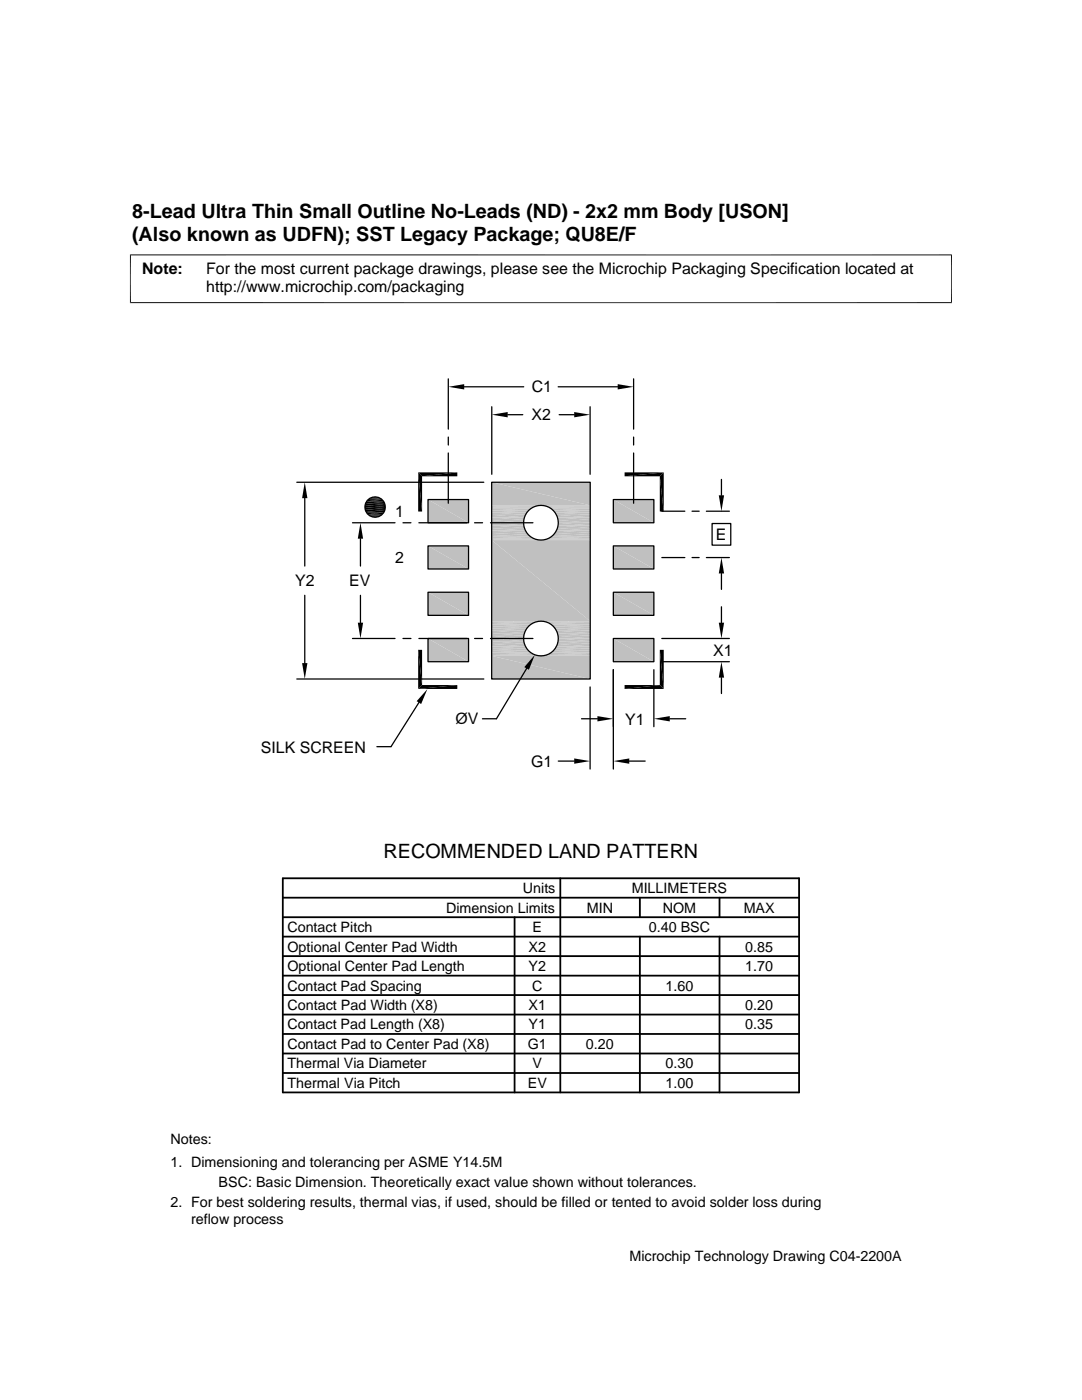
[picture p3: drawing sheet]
<svg xmlns="http://www.w3.org/2000/svg" width="216mm" height="279mm" viewBox="0 0 216 279" stroke-linecap="round" stroke-linejoin="round" font-family="sans-serif">
<g fill="#c0c0c0">
<path d="M122.4 99.7l8.1 4.6h-8.1z"/>
<path d="M122.4 99.7h8.1v4.6z"/>
<path d="M85.4 99.7l8.1 4.6h-8.1z"/>
<path d="M85.4 99.7h8.1v4.6z"/>
<path d="M122.4 108.9l8.1 4.7h-8.1z"/>
<path d="M122.4 108.9h8.1v4.7z"/>
<path d="M85.4 108.9l8.1 4.7h-8.1z"/>
<path d="M85.4 108.9h8.1v4.7z"/>
<path d="M122.4 118.2l8.1 4.6h-8.1z"/>
<path d="M122.4 118.2h8.1v4.6z"/>
<path d="M85.4 118.2l8.1 4.6h-8.1z"/>
<path d="M85.4 118.2h8.1v4.6z"/>
<path d="M122.4 127.4l8.1 4.7h-8.1z"/>
<path d="M122.4 127.4h8.1v4.7z"/>
<path d="M85.4 127.4l8.1 4.7h-8.1z"/>
<path d="M85.4 127.4h8.1v4.7z"/>
<path d="M98.1 96.2l19.7 4.7h-19.7z"/>
<path d="M98.1 96.2h19.7v4.7z"/>
</g>
<path d="M98.1 100.9h19.7M98.1 101h9.3M108.5 101h9.3" fill="none" stroke="#c0c0c0" stroke-width=".2"/>
<path d="M98.1 101.1h8.8M109 101.1h8.8" fill="none" stroke="#c0c0c0" stroke-width=".21"/>
<path d="M98.1 101.4h8.3M109.5 101.4h8.3" fill="none" stroke="#c0c0c0" stroke-width=".28"/>
<path d="M98.1 101.7h7.8M110 101.7h7.8" fill="none" stroke="#c0c0c0" stroke-width=".36"/>
<path d="M98.1 102.1h7.4M110.4 102.1h7.4" fill="none" stroke="#c0c0c0" stroke-width=".4"/>
<g fill="#c0c0c0">
<path d="M110.7 102.3l7.1 .4h-6.8z"/>
<path d="M110.7 102.3h7.1v.4z"/>
<path d="M98.1 102.3l6.8 .4h-6.8z"/>
<path d="M98.1 102.3h7l-.2 .4z"/>
<path d="M111 102.7l6.8 .6h-6.6z"/>
<path d="M111 102.7h6.8v.6z"/>
<path d="M98.1 102.7l6.5 .6h-6.5z"/>
<path d="M98.1 102.7h6.8l-.3 .6z"/>
<path d="M111.2 103.3l6.6 .5h-6.4z"/>
<path d="M111.2 103.3h6.6v.5z"/>
<path d="M98.1 103.3l6.4 .5h-6.4z"/>
<path d="M98.1 103.3h6.5l-.1 .5z"/>
<path d="M111.4 103.8l6.4 .5h-6.4z"/>
<path d="M111.4 103.8h6.4v.5z"/>
<path d="M98.1 103.8l6.4 .5h-6.4z"/>
<path d="M98.1 103.8h6.4v.5z"/>
<path d="M111.4 104.3l6.4 .6h-6.4z"/>
<path d="M111.4 104.3h6.4v.6z"/>
<path d="M98.1 104.3l6.4 .6h-6.4z"/>
<path d="M98.1 104.3h6.4v.6z"/>
<path d="M111.4 104.9l6.4 .5h-6.6z"/>
<path d="M111.4 104.9h6.4v.5z"/>
<path d="M98.1 104.9l6.5 .5h-6.5z"/>
<path d="M98.1 104.9h6.4l.1 .5z"/>
<path d="M111.2 105.4l6.6 .5h-6.8z"/>
<path d="M111.2 105.4h6.6v.5z"/>
<path d="M98.1 105.4l6.8 .5h-6.8z"/>
<path d="M98.1 105.4h6.5l.3 .5z"/>
<path d="M111 105.9l6.8 .5h-7.1z"/>
<path d="M111 105.9h6.8v.5z"/>
<path d="M98.1 105.9l7 .5h-7z"/>
<path d="M98.1 105.9h6.8l.2 .5z"/>
</g>
<path d="M98.1 106.6h7.4M110.4 106.6h7.4" fill="none" stroke="#c0c0c0" stroke-width=".4"/>
<path d="M98.1 106.9h7.8M110 106.9h7.8" fill="none" stroke="#c0c0c0" stroke-width=".36"/>
<path d="M98.1 107.3h8.3M109.5 107.3h8.3" fill="none" stroke="#c0c0c0" stroke-width=".3"/>
<path d="M98.1 107.5h8.8M98.1 107.7h9.3M98.1 107.8h19.7M108.5 107.7h9.3M109 107.5h8.8" fill="none" stroke="#c0c0c0" stroke-width=".2"/>
<g fill="#c0c0c0">
<path d="M98.1 107.8l19.7 16.2h-19.7z"/>
<path d="M98.1 107.8h19.7v16.2z"/>
</g>
<path d="M98.1 124h19.7M98.1 124.1h9.3M98.1 124.2h8.8M108.5 124.1h9.3M109 124.2h8.8" fill="none" stroke="#c0c0c0" stroke-width=".2"/>
<path d="M98.1 124.5h8.3M109.5 124.5h8.3" fill="none" stroke="#c0c0c0" stroke-width=".3"/>
<path d="M98.1 124.8h7.8M110 124.8h7.8" fill="none" stroke="#c0c0c0" stroke-width=".36"/>
<path d="M98.1 125.2h7.4M110.4 125.2h7.4" fill="none" stroke="#c0c0c0" stroke-width=".4"/>
<g fill="#c0c0c0">
<path d="M110.7 125.4l7.1 .5h-6.8z"/>
<path d="M110.7 125.4h7.1v.5z"/>
<path d="M98.1 125.4l6.8 .5h-6.8z"/>
<path d="M98.1 125.4h7l-.2 .5z"/>
<path d="M111 125.9l6.8 .5h-6.6z"/>
<path d="M111 125.9h6.8v.5z"/>
<path d="M98.1 125.9l6.5 .5h-6.5z"/>
<path d="M98.1 125.9h6.8l-.3 .5z"/>
<path d="M111.2 126.4l6.6 .5h-6.4z"/>
<path d="M111.2 126.4h6.6v.5z"/>
<path d="M98.1 126.4l6.4 .5h-6.4z"/>
<path d="M98.1 126.4h6.5l-.1 .5z"/>
<path d="M111.4 126.9l6.4 .5h-6.4z"/>
<path d="M111.4 126.9h6.4v.5z"/>
<path d="M98.1 126.9l6.4 .5h-6.4z"/>
<path d="M98.1 126.9h6.4v.5z"/>
<path d="M111.4 127.4l6.4 .6h-6.4z"/>
<path d="M111.4 127.4h6.4v.6z"/>
<path d="M98.1 127.4l6.4 .6h-6.4z"/>
<path d="M98.1 127.4h6.4v.6z"/>
<path d="M111.4 128l6.4 .5h-6.6z"/>
<path d="M111.4 128h6.4v.5z"/>
<path d="M98.1 128l6.5 .5h-6.5z"/>
<path d="M98.1 128h6.4l.1 .5z"/>
<path d="M111.2 128.5l6.6 .5h-6.8z"/>
<path d="M111.2 128.5h6.6v.5z"/>
<path d="M98.1 128.5l6.8 .5h-6.8z"/>
<path d="M98.1 128.5h6.5l.3 .5z"/>
<path d="M111 129l6.8 .5h-7.1z"/>
<path d="M111 129h6.8v.5z"/>
<path d="M98.1 129l7 .5h-7z"/>
<path d="M98.1 129h6.8l.2 .5z"/>
</g>
<path d="M98.1 129.7h7.4M110.4 129.7h7.4" fill="none" stroke="#c0c0c0" stroke-width=".4"/>
<path d="M98.1 130.1h7.8M110 130.1h7.8" fill="none" stroke="#c0c0c0" stroke-width=".36"/>
<path d="M98.1 130.4h8.3M109.5 130.4h8.3" fill="none" stroke="#c0c0c0" stroke-width=".28"/>
<path d="M98.1 130.6h8.8M109 130.6h8.8" fill="none" stroke="#c0c0c0" stroke-width=".21"/>
<path d="M98.1 130.8h9.3M98.1 130.9h19.7M108.5 130.8h9.3" fill="none" stroke="#c0c0c0" stroke-width=".2"/>
<g fill="#c0c0c0">
<path d="M98.1 130.9l19.7 4.6h-19.7z"/>
<path d="M98.1 130.9h19.7v4.6z"/>
</g>
<g fill="none" stroke="#000" stroke-width=".25">
<path d="M89.5 75.6v10M92.6 77.2h11.9M111.4 77.2h11.9M126.4 75.6v10M59.2 96.2h37.3M60.8 99.4v13.6M73.4 99.6h2.9M85.4 99.7h8.1v4.6h-8.1zM89.5 87.2v1.6M89.5 90.4v10M98.1 96.2h19.7v39.3h-19.7zM98.1 81.2v13.5"/>
<path d="M101.3 82.8h3M111.6 82.8h3M117.8 81.2v13.5M122.4 99.7h8.1v4.6h-8.1zM126.4 87.2v1.6M126.4 90.4v10M144 95.7v3.1M60.8 118.8v13.5M70.3 104.3h8.5M71.9 107.5v5.5M71.9 118.8v5.5M73.4 102.8h2.9"/>
<path d="M80.4 104.3h1.6M83.6 104.3h9.5M85.4 118.2h8.1v4.6h-8.1zM85.4 108.9h8.1v4.7h-8.1zM94.7 104.3h1.6M97.9 104.3h8.4M122.4 118.2h8.1v4.6h-8.1zM122.4 108.9h8.1v4.7h-8.1zM132.1 102h4.6M132.1 111.3h4.6M138.1 102h1.4M138.1 111.3h1.4"/>
<path d="M140.9 102h4.6M140.9 111.3h4.6M142.1 104.5h3.7v4.3h-3.7zM144 114.4v3.2M59.2 135.5h37.3M70.3 127.4h8.5M80.4 127.4h1.6M83.6 127.4h9.5M85.4 127.4h8.1v4.7h-8.1zM94.7 127.4h1.6M97.9 127.4h8.4M105.1 133.4l-6 10h-2.8"/>
<path d="M117.8 137.1v16.4M122.4 127.4h8.1v4.7h-8.1zM122.4 133.6v19.9M130.5 133.6v11.4M132.1 132.1h13.4M132.1 127.4h13.4M144 121.1v3.2M144 135.2v3.2M83.6 140.2l-5.6 8.8h-2.8M111.4 151.9h3.2M116 143.4h3.2M125.6 151.9h3.1"/>
<path d="M133.6 143.4h3.2"/>
<circle cx="74.8" cy="101.2" r="2.03"/>
<circle cx="107.9" cy="104.3" r="3.5"/>
<circle cx="107.9" cy="127.4" r="3.5"/>
</g>
<g fill="none" stroke="#000" stroke-width=".36">
<path d="M73 100.2h3.7M56.4 179.2h103M56.4 175.3h103v42.7h-103zM111.8 175.3v42.7M127.7 179.2v3.8M143.6 179.2v3.8M56.4 183h103M56.4 190.8h103M56.4 186.9h103M56.4 194.7h103M56.4 198.6h103M102.7 183v35"/>
<path d="M127.7 186.9v31.1M143.6 186.9v31.1M56.4 202.5h103M56.4 206.4h103M56.4 214.1h103M56.4 210.2h103"/>
</g>
<g fill="#000">
<path d="M89.5 77.2l3.1-.5v1zM123.3 76.7l3.1 .5-3.1 .5zM60.8 96.2l.5 3.2h-1zM74.1 99.3h1.5l.4 .2zM74.1 99.3l.3-.1 1.2 .1zM74.4 99.2l1.2 .1zM74.4 99.2h.8zM83.4 94.3h7.8l-7 .8zM84.2 95.1l7-.8v.8zM98.1 82.8l3.2-.6v1.1zM114.6 82.2l3.2 .6-3.2 .5zM124.6 94.3h7.8l-7.8 .8z"/>
<path d="M124.6 95.1l7.8-.8-.7 .8zM131.7 95.1l.7 7h-.7zM131.7 95.1l.7-.8v7.8zM143.4 98.8h1.1l-.5 3.2zM71.9 104.3l.6 3.2h-1.1zM73.7 102.9l1.9 .2h-1.5zM74.1 103.1l1.1 .1zM74.1 103.1h1.5l-.4 .1zM74.4 103.2h.8zM83.4 94.3l.8 7.8h-.8zM83.4 94.3l.8 .8v7zM144 111.3l.5 3.1h-1.1z"/>
<path d="M60.3 132.3h1l-.5 3.2zM71.4 124.3h1.1l-.6 3.1zM85.3 137.5l-1.3 3-.9-.6zM83.4 129.7l.8 7-.8 .8zM83.4 129.7h.8v7zM83.4 137.5l7.8-.8v.8zM84.2 136.7h7l-7.8 .8zM106.7 130.7l-1.2 3-.9-.6zM131.7 129.7l.7 7.8-.7-.8zM124.6 136.7h7.1l-7.1 .8zM131.7 129.7h.7v7.8zM124.6 137.5l7.1-.8 .7 .8z"/>
<path d="M144 132.1l.5 3.1h-1.1zM143.4 124.3h1.1l-.5 3.1zM114.6 151.4l3.2 .5-3.2 .5zM119.2 142.9l3.2 .5-3.2 .6zM122.4 151.9l3.2-.5v1zM130.5 143.4l3.1-.5v1.1z"/>
</g>
<path d="M26 50.8v9.7M189.9 50.8v9.7M189.9 50.9h-164M25.9 60.4h164M73.7 99.4h2.3M73.7 103h2.3" fill="none" stroke="#000" stroke-width=".2"/>
<path d="M73.2 99.9h3.3" fill="none" stroke="#000" stroke-width=".3"/>
<path d="M72.9 101.8h3.9M72.9 100.6h3.9" fill="none" stroke="#000" stroke-width=".38"/>
<path d="M72.8 101.4h4.1M72.8 101h4.1" fill="none" stroke="#000" stroke-width=".4"/>
<path d="M73 102.2h3.7" fill="none" stroke="#000" stroke-width=".34"/>
<path d="M73.2 102.5h3.3" fill="none" stroke="#000" stroke-width=".32"/>
<g font-size="3.9">
<text x="26.4" y="43.5">8-Lead Ultra Thin Small Outline No-Leads (ND) - 2x2 mm Body [USON]</text>
<text x="26.4" y="48">(Also known as UDFN); SST Legacy Package; QU8E/F</text>
<text x="76.5" y="171.1">RECOMMENDED LAND PATTERN</text>
</g>
<g font-size="3.2">
<text x="28.4" y="54.6">Note:</text>
<text x="41.1" y="54.6">For the most current package drawings, please see the Microchip Packaging Specification located at</text>
<text x="41.1" y="58.3">http://www.microchip.com/packaging</text>
<text x="106.1" y="83.9">X2</text>
<text x="106.1" y="78.3">C1</text>
<text x="78.9" y="103.2">1</text>
<text x="142.9" y="107.8">E</text>
<text x="78.9" y="112.4">2</text>
<text x="58.9" y="117">Y2</text>
<text x="69.7" y="117">EV</text>
<text x="142.3" y="130.9">X1</text>
<text x="90.9" y="144.6">ØV</text>
<text x="124.8" y="144.6">Y1</text>
<text x="52" y="150.2">SILK SCREEN</text>
<text x="106" y="153">G1</text>
</g>
<g font-size="2.9">
<text x="104.3" y="178.2">Units</text>
<text x="126" y="178.2">MILLIMETERS</text>
<text x="89" y="182.1">Dimension Limits</text>
<text x="117.1" y="182.1">MIN</text>
<text x="132.3" y="182.1">NOM</text>
<text x="148.4" y="182.1">MAX</text>
<text x="57.3" y="189.9">Optional Center Pad Width</text>
<text x="57.3" y="186">Contact Pitch</text>
<text x="105.5" y="189.9">X2</text>
<text x="106.3" y="186">E</text>
<text x="129.5" y="186">0.40 BSC</text>
<text x="148.7" y="189.9">0.85</text>
<text x="57.3" y="197.7">Contact Pad Spacing</text>
<text x="57.3" y="193.8">Optional Center Pad Length</text>
<text x="105.5" y="193.8">Y2</text>
<text x="106.2" y="197.7">C</text>
<text x="132.8" y="197.7">1.60</text>
<text x="148.7" y="193.8">1.70</text>
<text x="57.3" y="201.6">Contact Pad Width (X8)</text>
<text x="105.5" y="201.6">X1</text>
<text x="148.7" y="201.6">0.20</text>
<text x="57.3" y="209.3">Contact Pad to Center Pad (X8)</text>
<text x="57.3" y="205.4">Contact Pad Length (X8)</text>
<text x="105.3" y="209.3">G1</text>
<text x="105.5" y="205.4">Y1</text>
<text x="116.9" y="209.3">0.20</text>
<text x="148.7" y="205.4">0.35</text>
<text x="57.3" y="213.2">Thermal Via Diameter</text>
<text x="106.3" y="213.2">V</text>
<text x="132.8" y="213.2">0.30</text>
<text x="57.3" y="217.1">Thermal Via Pitch</text>
<text x="105.3" y="217.1">EV</text>
<text x="132.8" y="217.1">1.00</text>
<text x="34" y="228.3">Notes:</text>
<text x="34" y="232.9">1. Dimensioning and tolerancing per ASME Y14.5M</text>
<text x="43.6" y="236.9">BSC: Basic Dimension. Theoretically exact value shown without tolerances.</text>
<text x="34" y="241">2. For best soldering results, thermal vias, if used, should be filled or tented to avoid solder loss during</text>
<text x="38.1" y="244.3">reflow process</text>
<text x="125.6" y="251.7">Microchip Technology Drawing C04-2200A</text>
</g>
</svg>
